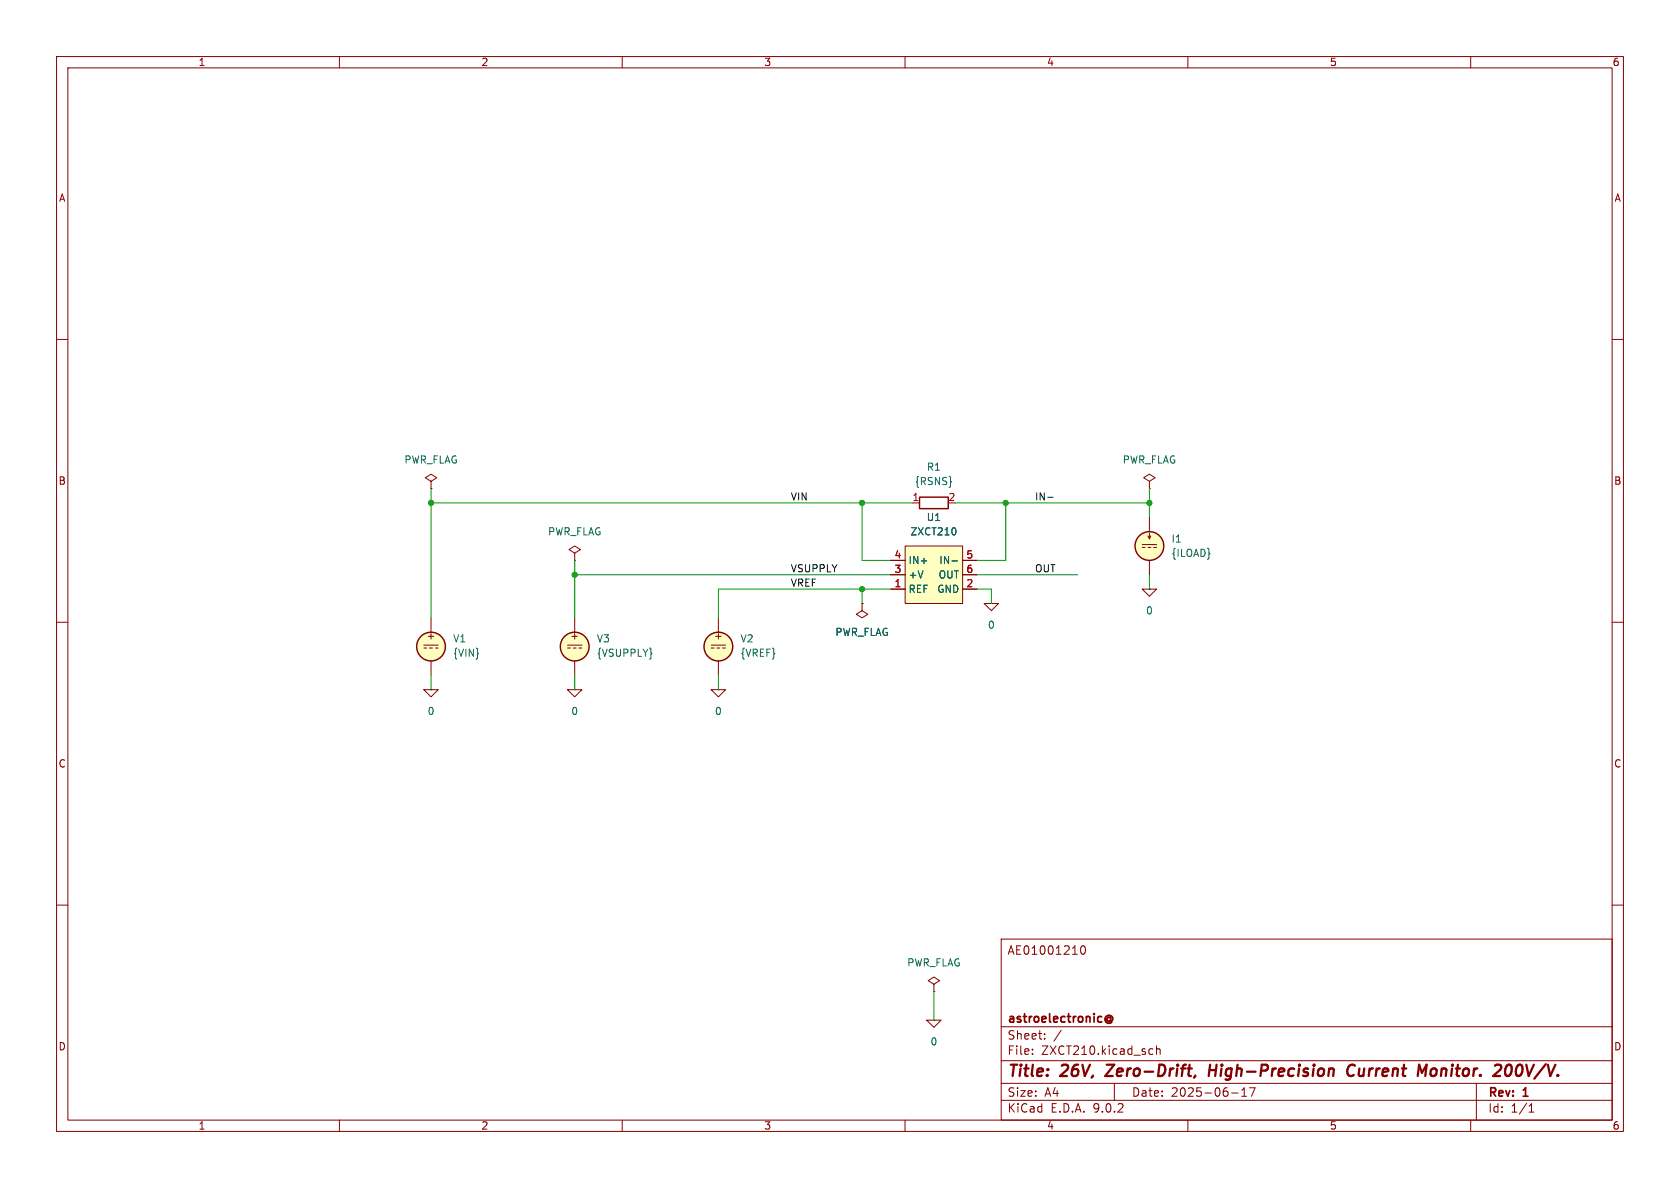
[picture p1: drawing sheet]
<svg xmlns="http://www.w3.org/2000/svg" width="297mm" height="210mm" viewBox="0 0 297 210" stroke-linecap="round" stroke-linejoin="round" font-family="sans-serif">
<g fill="none" stroke="#840000" stroke-width=".18">
<path d="M10 10h277v190h-277zM12 12h273v186h-273zM60 10v2M110 10v2M160 10v2M210 10v2M260 10v2M10 60h2M285 60h2M76.2 85.1l1-.6-1-.7-1 .7 1 .6v1.3M76.2 86.4h.1M101.6 97.8l1-.6-1-.7-1 .7 1 .6v1.3"/>
<path d="M101.6 99.1h.1M10 110h2M74.9 114h2.6M74.9 114.6h.5M75.9 114.6h.6M76.2 109.2v2.6M76.2 116.8v2.6M77 114.6h.5M100.3 114h2.6M100.3 114.6h.5M101.3 114.6h.6M101.6 109.2v2.6"/>
<path d="M101.6 116.8v2.6M102.4 114.6h.5M125.7 114h2.6M125.7 114.6h.5M126.7 114.6h.6M127 109.2v2.6M127 116.8v2.6M127.8 114.6h.5M152.4 106.7v1.3l1 .6-1 .6-1-.6 1-.6M152.4 106.7h.1M174 106.7h2.5l-1.2 1.3zM175.3 106.7h.1"/>
<path d="M285 110h2M74.9 121.9h2.6l-1.3 1.3zM76.2 121.9h.1M100.3 121.9h2.6l-1.3 1.3zM101.6 121.9h.1M125.7 121.9h2.6l-1.3 1.3zM127 121.9h.1M10 160h2M165.1 174l1-.6-1-.7-1 .7 1 .6v1.3M165.1 175.3h.1M177 166h108v32h-108zM191.2 167.3l.2-.1a.81 .81 0 0 1 .6 .6 .81 .81 0 0 1-.3 .8l-.2 .1a.81 .81 0 0 1-.3-1.4z"/>
<path d="M285 160h2M60 198v2M110 198v2M160 198v2M163.8 180.3h2.6l-1.3 1.3zM165.1 180.3h.1M177 194.5h108M177 191.5h108M177 187.5h108M177 181.5h108M182.5 186.3v.1M182.5 185.5v.1"/>
<path d="M184.7 183.6v.1M184.7 182.8v.1M187.6 182.1l-1.3 2M197 191.5v3M203.4 185.4l.4 .1M203.8 186.3l-.4 .1M204.5 185.5l.2-.1 .3 .1 .1 .9M204.5 184.9v1.5M210 198v2M217.7 193.2h1.2M219.5 193.8h.9M219.5 192.7l.5-.4v1.5"/>
<path d="M221.9 192.3l-.7 1.5M260 198v2M261 191.5v6.5M270.3 196.6h.9M270.3 195.5l.4-.4v1.5"/>
</g>
<path d="M197 188.2l-1.6 2h1.3M211.3 190.1l-.2 .4M213.8 189.2h1.2M213.9 188.2l-.2 2M239.5 188.4a.88 .88 0 0 0-1 0 .88 .88 0 0 0-.3 1 .69 .69 0 0 0 .3 .7 .69 .69 0 0 0 .8-.1M251.4 189.6l.8-1.4-.2 2M253.2 189l-.3 .3v.5l.3 .4M266.4 188.4a.46 .46 0 0 1 .5-.2 .46 .46 0 0 1 .3 .4 1.15 1.15 0 0 1-.8 1.6l-.1-.1a1.54 1.54 0 0 1 .1-1.7z" fill="none" stroke="#840000" stroke-width=".4"/>
<path d="M195.6 179.7a.61 .61 0 0 1 .9-.1 .61 .61 0 0 1 0 .9l-.2-.1M196.3 180a.36 .36 0 0 0-.5-.1 .36 .36 0 0 0 0 .6 .36 .36 0 0 0 .5-.1M196.3 179.8v.6M195.6 180.7a.69 .69 0 0 0 1 0" fill="none" stroke="#840000" stroke-width=".3"/>
<g fill="#ffffc2" stroke="#ffffc2" stroke-width=".18">
<circle cx="127" cy="114.3" r="2.54"/>
<circle cx="101.6" cy="114.3" r="2.54"/>
<circle cx="76.2" cy="114.3" r="2.54"/>
</g>
<g fill="none" stroke="#840000" stroke-width=".25">
<circle cx="76.2" cy="114.3" r="2.54"/>
<circle cx="101.6" cy="114.3" r="2.54"/>
<circle cx="127" cy="114.3" r="2.54"/>
</g>
<path d="M160 96.5h10.2v10.2h-10.2z" fill="#ffffc2"/>
<g fill="none" stroke="#840000" stroke-width=".18">
<path d="M157.5 99.1h2.5M160 96.5h10.2v10.2h-10.2zM161.3 88.9h1.3M170.2 99.1h2.5M201.9 96.3h2.6M201.9 96.8h.5M202.9 94.7l.3 .6 .3-.6M202.9 96.8h.6M203.2 85.1l1-.6-1-.7-1 .7 1 .6v1.3M203.2 86.4h.1M203.2 91.4v2.6M203.2 94.2v1.1"/>
<path d="M203.2 99.1v2.5M204 96.8h.5M152.4 106.7h.1M157.5 101.6h2.5M157.5 104.1h2.5M170.2 101.6h2.5M170.2 104.1h2.5M201.9 104.1h2.6l-1.3 1.3zM203.2 104.1h.1"/>
</g>
<path d="M168.3 99.2h1M168.9 93.5v.8" fill="none" stroke="#006464" stroke-width=".18"/>
<g fill="none" stroke="#840000" stroke-width=".25">
<path d="M162.6 87.9h5v2h-5z"/>
<circle cx="203.2" cy="96.5" r="2.54"/>
</g>
<circle cx="203.2" cy="96.5" r="2.54" fill="#ffffc2" stroke="#ffffc2" stroke-width=".18"/>
<path d="M185.2 87.9h1" fill="none" stroke="#0f0f0f" stroke-width=".18"/>
<g fill="none" stroke="#009600" stroke-width=".18">
<path d="M76.2 86.4v22.8M76.2 88.9h85.1M101.6 99.1v10.1M152.4 88.9v10.2h5.1M168.9 88.9h34.3M177.8 88.9v10.2h-5.1M203.2 86.4v5M76.2 119.4v2.5M101.6 119.4v2.5M101.6 101.6h55.9M127 119.4v2.5M152.4 104.1v2.6"/>
<path d="M157.5 104.1h-30.5v5.1M172.7 104.1h2.6v2.6M172.7 101.6h17.8M203.2 101.6v2.5M165.1 175.3v5"/>
</g>
<g fill="#009600" stroke="#009600" stroke-width=".18">
<circle cx="76.2" cy="88.9" r=".46"/>
<circle cx="101.6" cy="101.6" r=".46"/>
<circle cx="152.4" cy="88.9" r=".46"/>
<circle cx="152.4" cy="104.1" r=".46"/>
<circle cx="177.8" cy="88.9" r=".46"/>
<circle cx="203.2" cy="88.9" r=".46"/>
</g>
<g font-size="2.8" fill="#840000">
<text x="178" y="190.9">Title:</text>
<text x="187.7" y="190.9">26V,</text>
<text x="196.5" y="190.9">Zero-Drift,</text>
<text x="215.4" y="190.9">High-Precision</text>
<text x="240.6" y="190.9">Current</text>
<text x="253.9" y="190.9">Monitor.</text>
<text x="268.2" y="190.9">200V/V.</text>
</g>
<g font-size="2.1" fill="#840000">
<text x="178" y="169">AE01001210</text>
<text x="178" y="184">Sheet:</text>
<text x="178" y="181.2">astroelectronic@</text>
<text x="178" y="186.7">File:</text>
<text x="184.1" y="186.7">ZXCT210.kicad_sch</text>
<text x="178" y="196.9">KiCad</text>
<text x="178" y="194.1">Size:</text>
<text x="184.7" y="194.1">A4</text>
<text x="185.7" y="196.9">E.D.A.</text>
<text x="193.3" y="196.9">9.0.2</text>
<text x="200" y="194.1">Date:</text>
<text x="207" y="194.1">2025-06-17</text>
<text x="263" y="194.3">Rev:</text>
<text x="263" y="196.9">Id:</text>
<text x="267.1" y="196.9">1/1</text>
<text x="269.4" y="194.3">1</text>
</g>
<g font-size="1.8" fill="#840000">
<text x="35" y="11.9">1</text>
<text x="85" y="11.9">2</text>
<text x="135" y="11.9">3</text>
<text x="185" y="11.9">4</text>
<text x="235" y="11.9">5</text>
<text x="285" y="11.9">6</text>
<text x="10.3" y="35.9">A</text>
<text x="285.3" y="35.9">A</text>
<text x="10.3" y="85.9">B</text>
<text x="285.3" y="85.9">B</text>
<text x="75.3" y="113.3">+</text>
<text x="100.7" y="113.3">+</text>
<text x="126.1" y="113.3">+</text>
<text x="10.3" y="135.9">C</text>
<text x="285.3" y="135.9">C</text>
<text x="10.3" y="185.9">D</text>
<text x="285.3" y="185.9">D</text>
<text x="35" y="199.9">1</text>
<text x="85" y="199.9">2</text>
<text x="135" y="199.9">3</text>
<text x="185" y="199.9">4</text>
<text x="235" y="199.9">5</text>
<text x="285" y="199.9">6</text>
</g>
<g font-size="1.8" fill="#006464">
<text x="71.4" y="82.1">PWR_FLAG</text>
<text x="163.8" y="83.4">R1</text>
<text x="198.4" y="82.1">PWR_FLAG</text>
<text x="161.6" y="86">{RSNS}</text>
<text x="96.8" y="94.8">PWR_FLAG</text>
<text x="160.9" y="94.8">ZXCT210</text>
<text x="163.7" y="92.3">U1</text>
<text x="160.5" y="99.9">IN+</text>
<text x="166" y="99.9">IN-</text>
<text x="207" y="96.1">I1</text>
<text x="207" y="98.7">{ILOAD}</text>
<text x="160.5" y="102.5">+V</text>
<text x="160.5" y="105">REF</text>
<text x="165.6" y="105">GND</text>
<text x="165.8" y="102.5">OUT</text>
<text x="80" y="113.8">V1</text>
<text x="105.4" y="113.8">V3</text>
<text x="130.8" y="113.8">V2</text>
<text x="147.6" y="112.6">PWR_FLAG</text>
<text x="174.6" y="111.4">0</text>
<text x="202.5" y="108.8">0</text>
<text x="80" y="116.3">{VIN}</text>
<text x="105.4" y="116.3">{VSUPPLY}</text>
<text x="130.8" y="116.3">{VREF}</text>
<text x="75.5" y="126.6">0</text>
<text x="100.9" y="126.6">0</text>
<text x="126.3" y="126.6">0</text>
<text x="160.3" y="171">PWR_FLAG</text>
<text x="164.4" y="185">0</text>
</g>
<g font-size="1.8" fill="#0f0f0f">
<text x="139.7" y="88.6">VIN</text>
<text x="182.9" y="88.6">IN-</text>
<text x="139.7" y="101.3">VSUPPLY</text>
<text x="182.9" y="101.3">OUT</text>
<text x="139.7" y="103.8">VREF</text>
</g>
<g font-size="1.8" fill="#a90000">
<text x="161.2" y="88.6">1</text>
<text x="167.6" y="88.6">2</text>
<text x="158" y="98.8">4</text>
<text x="158" y="101.3">3</text>
<text x="170.7" y="98.8">5</text>
<text x="170.7" y="101.3">6</text>
<text x="158" y="103.9">1</text>
<text x="170.7" y="103.9">2</text>
</g>
</svg>
